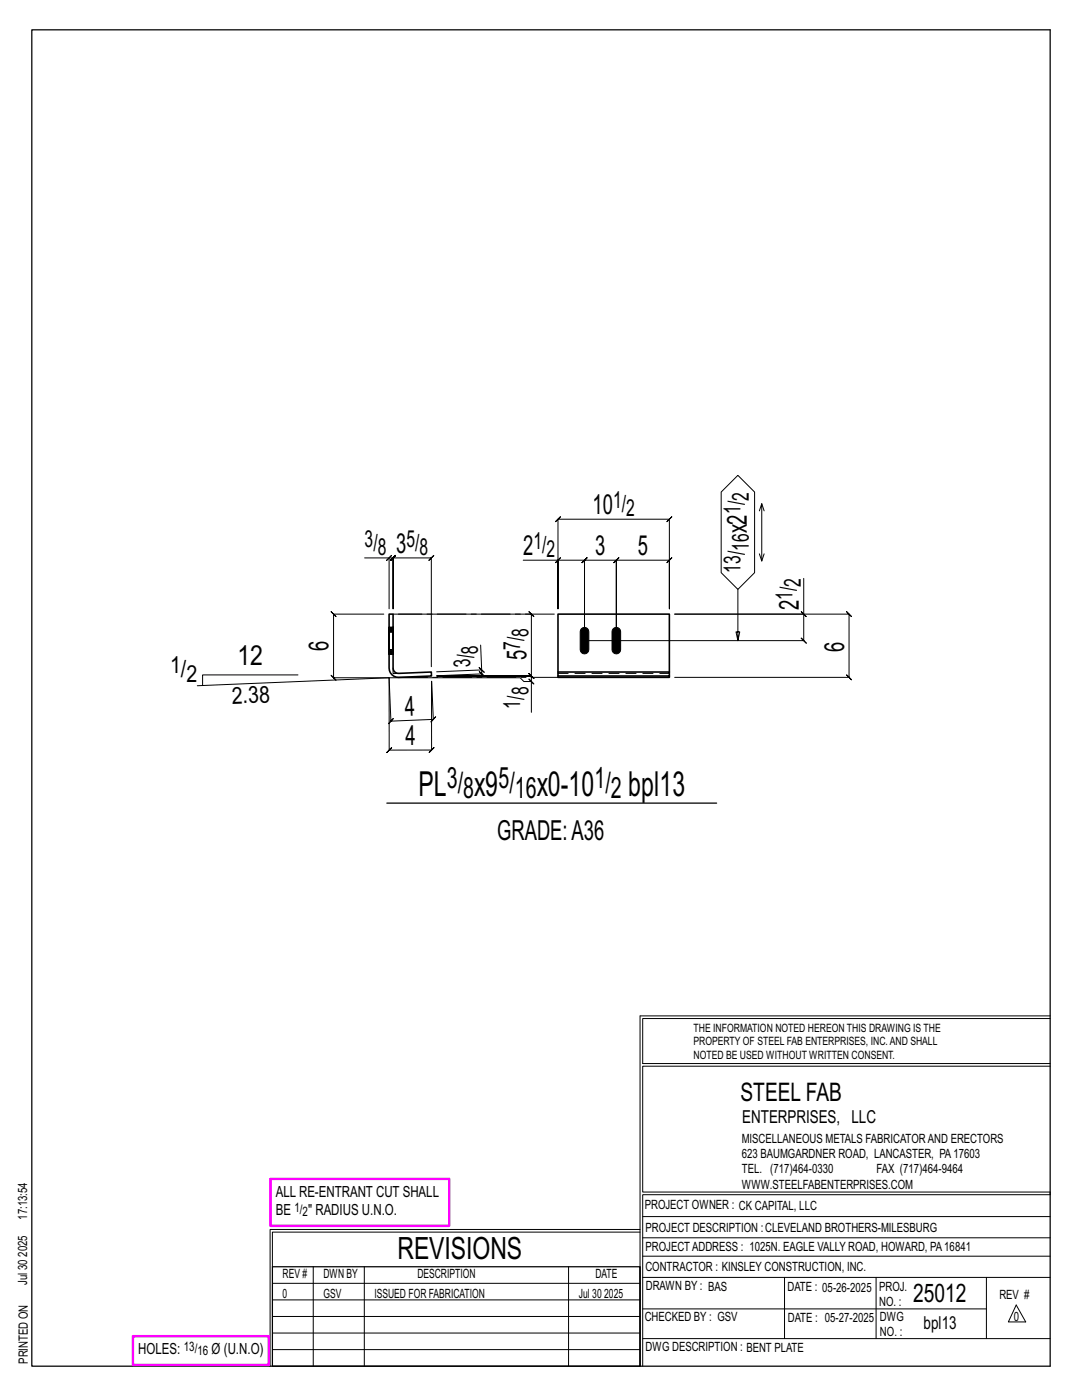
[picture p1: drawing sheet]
<svg xmlns="http://www.w3.org/2000/svg" width="216mm" height="279mm" viewBox="0 0 216 279" stroke-linecap="round" stroke-linejoin="round" font-family="sans-serif">
<g fill="none" stroke="#000" stroke-width=".2">
<path d="M147.2 94.9l3.4 3.3v16.1l-3.4 3.3-3.3-3.3v-16.1zM72.8 111.3h4.8v10.2M77.6 111.3h.8l-.5 .5 1-1-.5 .5v10.2v-10.2l-.5 .5 1-1-.5 .5h7.7l-.5 .5 1-1-.5 .5v21.8M78.1 110.8l-1 1zM104.4 111.8h6.9v9.7v-17.9l-.5 .5 1-1-.5 .5h22.3l-.5 .5 1-1-.5 .5v17.9v-9.7l.5-.5-1 1 .5-.5h-10.6l.5-.5-1 1 .5-.5v16.1v-16.1l.5-.5-1 1 .5-.5h-6.4l.5-.5-1 1 .5-.5v16.1v-16.1l.5-.5-1 1 .5-.5h-5.3M110.8 112.3l1-1zM147.2 117.6v10.3l-.3-1.8h.7l-.4 1.8M151.5 110.5l.5 1.5 .5-1.5M151.5 102l.5-1.5v11.5M152 100.5l.5 1.5M160.4 115.4v7.2h-25.8h34.8l-.5-.5 1 1-.5-.5v12.6l-.5-.5 1 1-.5-.5h-34.8M59.5 134.7h-19.1v2.1"/>
<path d="M76.6 122.6h-10l-.5-.5 1 1-.5-.5v12.7l-.5-.5 1 1-.5-.5h11l.1 14.4-.5 .5 1-1-.5 .5h8.4l-.5 .5 1-1-.5 .5v-13.7M77.6 135.3l-38.2 1.6M79.5 122.6h26.5l-.5-.5 1 1-.5-.5v12.3l-.5-.5 1 1-.5-.5h-18.8h18.8l-.5-.5 1 1-.5-.5v1.1M86.1 136l.4 7.6 .4-.6-.9 1.1 .5-.5-8.5 .3 .5-.5-1 1 .5-.5-.4-8.6h26.2l.7 .7h1.5v6.2M95.6 133.2l1 1zM95.9 128.7l.2 5-9 .4M96.1 133.7v.8l-.5-.5 1.1 1-.6-.5-8.9 .4M105.5 135.5l1 1zM159.9 122.1l1 1zM160.4 122.6v5.3l-.5-.5 1 1-.5-.5h-43.8M127.7 202.7v70M127.7 202.7h81.8"/>
<path d="M209.5 203.3h-81.3v9h81.3M209.5 212.8h-81.3v25.1h81.3v.5h-81.3v34.3M54.4 259.4h73.3M54.4 256.1h73.3M62.5 252.8v19.9M72.7 252.8v19.9M113.4 252.8v19.9M127.7 245.4h-73.8v27.3M127.7 245.9h-73.3v6.9M128.2 242.8h81.3M128.2 254.9h81.3M128.2 250.7h81.3"/>
<path d="M128.2 247h81.3M156.5 254.9v12.2M174.8 254.9v12.2M196.8 254.9v12.2M54.4 269.3h73.3M54.4 266h73.3M54.4 262.7h73.3M128.2 261.2h68.6M128.2 267.1h81.3M202.8 260.4l1.9 3.4h-3.5z"/>
</g>
<path d="M6.3 6h203.2v266.7h-203.2zM77.2 160.3h65.8M54.4 252.8h73.3v19.9h-73.3z" fill="none" stroke="#000" stroke-width=".25"/>
<path d="M54 235.3h35.6v9.3h-35.6zM26.5 266.7h27.1v5.7h-27.1z" fill="none" stroke="#f0f" stroke-width=".5"/>
<path d="M116 125.5a.86 .86 0 0 1 1-.2 .86 .86 0 0 1 .5 .8v3.5a.86 .86 0 0 1-.9 .9 .86 .86 0 0 1-.8-.9v-3.5zM122.4 125.5a.86 .86 0 0 1 .9-.2 .86 .86 0 0 1 .5 .8v3.5a.86 .86 0 0 1-.8 .9 .86 .86 0 0 1-.9-.9v-3.5z" fill="#000" stroke="#000" stroke-width=".2"/>
<g fill="none" stroke="#000" stroke-width=".32">
<path d="M77.6 125.2v5.3zM77.6 122.6h.8v10.7l.2 .6 .4 .4 .5 .1 6.6-.3v.8l-6.5 .3a1.85 1.85 0 0 1-2-1.9zM78.4 130.2v.2zM78.4 130.5h.1M78.4 130v.2zM78.4 129.6v.4zM78.4 125.7v3.9zM78.4 125.3v.2zM78.4 125.5v.2zM78.4 125.2h.1M111.3 134.1h22.3v.8h-22.3zM111.3 134.1v-11.5h22.3v11.5"/>
<path d="M111.3 134.9v.3h22.3v-.3"/>
</g>
<g fill="none" stroke="#000" stroke-width=".2" stroke-dasharray="2 1.4">
<path d="M77.6 130.2h.8v.2h-.8zM77.6 130h.8v.2h-.8zM77.6 129.6h.8v.4h-.8zM77.6 126.1h.8v3.5h-.8zM77.6 125.7h.8v.4h-.8zM77.6 125.5h.8v.2h-.8zM77.6 125.3h.8v.2h-.8zM77.6 125.2l.8 .1zM77.6 130.2h.8zM77.6 130.4h.8zM77.6 130.5h.8M77.6 130h.8z"/>
<path d="M77.6 129.6h.8h-.8v-3.5h.8v3.5M77.6 129.6h.8M77.6 126.1h.8zM77.6 125.7h.8zM77.6 125.3h.8zM77.6 125.5h.8zM78.4 130.5h-.8h.8M78.4 125.2h-.8M78.4 129.6h-.8h.8M111.3 134.4h22.3"/>
</g>
<path d="M78.4 133.3v1.1h1.1M78.4 122.6h32.9M79.6 135.2h31.7" fill="none" stroke="#000" stroke-width=".2" stroke-dasharray="5.8 1 1 1"/>
<g font-size="6.9">
<text x="83.5" y="158.8">PL</text>
<text x="94.6" y="158.8">x9</text>
<text x="107.1" y="158.8">x0-10</text>
<text x="125.4" y="158.8">bpl13</text>
</g>
<text font-size="6.1" x="79.3" y="251.3">REVISIONS</text>
<g font-size="5.9">
<text x="89.2" y="157.3">3/</text>
<text x="92.4" y="159.3">8</text>
<text x="99.5" y="157.3">5/</text>
<text x="102.8" y="159.3">16</text>
<text x="118.6" y="157.3">1/</text>
<text x="121.9" y="159.3">2</text>
</g>
<g font-size="5.5">
<text x="118.2" y="102.6">10</text>
<text x="149" y="106.4" transform="rotate(-90 149 106.4)">x2</text>
<text x="79" y="110.4">3</text>
<text x="104.4" y="110.8">2</text>
<text x="118.8" y="110.8">3</text>
<text x="127.2" y="110.8">5</text>
<text x="159.4" y="121.8" transform="rotate(-90 159.4 121.8)">2</text>
<text x="65.6" y="129.9" transform="rotate(-90 65.6 129.9)">6</text>
<text x="105" y="131.7" transform="rotate(-90 105 131.7)">5</text>
<text x="168.4" y="130.2" transform="rotate(-90 168.4 130.2)">6</text>
<text x="47.4" y="132.6">12</text>
<text x="80.8" y="142.8" transform="rotate(-2 80.8 142.8)">4</text>
<text x="80.9" y="148.7">4</text>
<text x="99.2" y="167.5">GRADE:A36</text>
</g>
<g font-size="5.1">
<text x="147.8" y="219.8">STEEL FAB</text>
<text x="182.2" y="259.9">25012</text>
</g>
<g font-size="4.7">
<text x="122.3" y="101.4">1/</text>
<text x="149.4" y="99.9" transform="rotate(-90 149.4 99.9)">2</text>
<text x="124.9" y="103">2</text>
<text x="147.8" y="102.6" transform="rotate(-90 147.8 102.6)">1/</text>
<text x="72.8" y="109.1">3/</text>
<text x="75.4" y="110.8">8</text>
<text x="81.1" y="109.1">5/</text>
<text x="83.7" y="110.8">8</text>
<text x="106.5" y="109.6">1/</text>
<text x="109.1" y="111.2">2</text>
<text x="149.4" y="109.9" transform="rotate(-90 149.4 109.9)">16</text>
<text x="147.8" y="114.3" transform="rotate(-90 147.8 114.3)">13/</text>
<text x="158.1" y="119.8" transform="rotate(-90 158.1 119.8)">1/</text>
<text x="159.8" y="117.2" transform="rotate(-90 159.8 117.2)">2</text>
<text x="95.4" y="130.5" transform="rotate(-92 95.4 130.5)">8</text>
<text x="103.8" y="129.6" transform="rotate(-90 103.8 129.6)">7/</text>
<text x="105.5" y="127" transform="rotate(-90 105.5 127)">8</text>
<text x="33.9" y="134.4">1/</text>
<text x="37.2" y="136">2</text>
<text x="93.9" y="133.2" transform="rotate(-92 93.9 133.2)">3/</text>
<text x="46.3" y="140.4" transform="rotate(-2 46.3 140.4)">2.38</text>
<text x="103.8" y="141.4" transform="rotate(-90 103.8 141.4)">1/</text>
<text x="105.5" y="138.8" transform="rotate(-90 105.5 138.8)">8</text>
</g>
<g font-size="3.6">
<text x="148.1" y="224.1">ENTERPRISES, LLC</text>
<text x="184.3" y="265.2">bpl13</text>
</g>
<g font-size="3.1">
<text x="55" y="238.9">ALL RE-ENTRANT CUT SHALL</text>
<text x="55" y="242.5">BE</text>
<text x="61.5" y="242.5">&quot; RADIUS U.N.O.</text>
<text x="27.6" y="270.2">HOLES:</text>
<text x="42.2" y="270.2">Ø (U.N.O)</text>
</g>
<g font-size="2.6">
<text x="58.8" y="241.8">1/</text>
<text x="60.4" y="242.7">2</text>
<text x="36.7" y="269.6">13/</text>
<text x="39.4" y="270.5">16</text>
</g>
<g font-size="2.5">
<text x="148" y="231.2">623 BAUMGARDNER ROAD, LANCASTER, PA17603</text>
<text x="148" y="228.1">MISCELLANEOUS METALS FABRICATORAND ERECTORS</text>
<text x="148" y="237.2">WWW.STEELFABENTERPRISES.COM</text>
<text x="148" y="234.2">TEL. (717)464-0330</text>
<text x="174.9" y="234.2">FAX (717)464-9464</text>
<text x="5.4" y="243.4" transform="rotate(-90 5.4 243.4)">17:13:54</text>
<text x="128.7" y="241.3">PROJECT OWNER : CK CAPITAL, LLC</text>
<text x="128.8" y="246">PROJECT DESCRIPTION :CLEVELAND BROTHERS-MILESBURG</text>
<text x="5.4" y="250.8" transform="rotate(-90 5.4 250.8)">2025</text>
<text x="128.8" y="249.7">PROJECTADDRESS : 1025N. EAGLE VALLY ROAD, HOWARD, PA16841</text>
<text x="5.4" y="256.5" transform="rotate(-90 5.4 256.5)">Jul 30</text>
<text x="56.4" y="255">REV #</text>
<text x="64.5" y="255">DWN BY</text>
<text x="83.3" y="255">DESCRIPTION</text>
<text x="118.8" y="255">DATE</text>
<text x="128.8" y="253.7">CONTRACTOR : KINSLEY CONSTRUCTION, INC.</text>
<text x="128.9" y="257.5">DRAWN BY : BAS</text>
<text x="157.1" y="257.6">DATE : 05-26-2025</text>
<text x="175.4" y="257.7">PROJ.</text>
<text x="56.4" y="259">0</text>
<text x="64.5" y="259">GSV</text>
<text x="74.7" y="259">ISSUED FOR FABRICATION</text>
<text x="115.5" y="259">Jul 30</text>
<text x="120.6" y="259">2025</text>
<text x="128.6" y="263.7">CHECKED BY : GSV</text>
<text x="157.2" y="263.7">DATE : 05-27-2025</text>
<text x="175.4" y="260.7">NO. :</text>
<text x="175.6" y="263.7">DWG</text>
<text x="199.4" y="259.2">REV #</text>
<text x="202.3" y="263.7">0</text>
<text x="128.8" y="269.7">DWG DESCRIPTION : BENT PLATE</text>
<text x="175.6" y="266.7">NO. :</text>
<text x="5.5" y="272.2" transform="rotate(-90 5.5 272.2)">PRINTED ON</text>
</g>
<g font-size="2.3">
<text x="138.4" y="208.6">PROPERTY OF STEEL FAB ENTERPRISES, INC.AND SHALL</text>
<text x="138.4" y="205.9">THE INFORMATION NOTED HEREON THIS DRAWING IS THE</text>
<text x="138.4" y="211.3">NOTED BE USED WITHOUT WRITTEN CONSENT.</text>
</g>
</svg>
